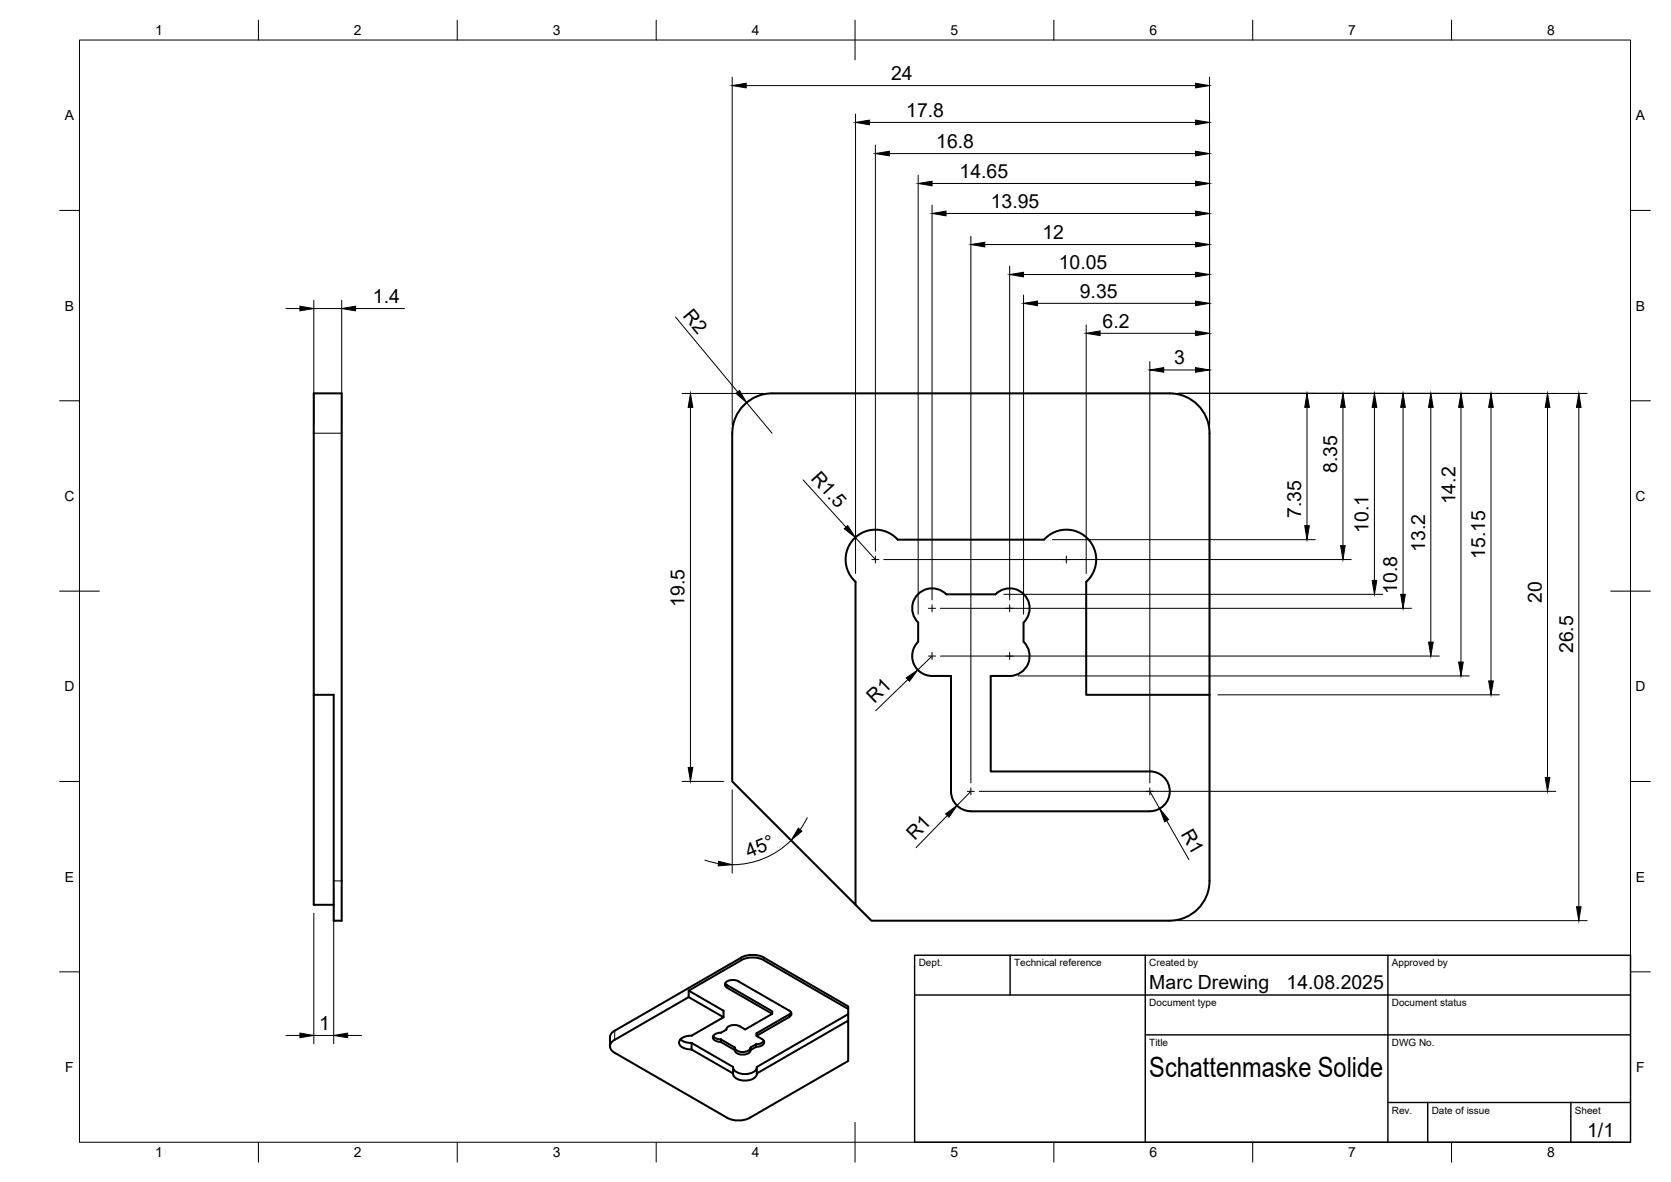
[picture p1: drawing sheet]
<svg xmlns="http://www.w3.org/2000/svg" width="420mm" height="297mm" viewBox="0 0 420 297" stroke-linecap="round" stroke-linejoin="round" font-family="sans-serif">
<!-- layer: Visible -->
<g fill="none" stroke="#000" stroke-width=".51">
<path d="M78.9 98.9h7v132.5h-2v-56.8h-5zM225.7 135.6h36.8M225.7 135.6a7.5 7.5 0 0 0-10.9-.3 7.5 7.5 0 0 0 .3 10.9v81.2l-31-31v-87.5a10 10 0 0 1 10-10h100a10 10 0 0 1 10 10v112.5M262.5 135.6a7.5 7.5 0 0 1 10.9-.3 7.5 7.5 0 0 1-.3 10.9v28.4h31M257.4 156.4v4.9M257.4 156.4a5 5 0 0 0 0-7.1 5 5 0 0 0-7.1 .1h-12.4a5 5 0 0 0-7.1-.1 5 5 0 0 0 .1 7.1v4.9a5 5 0 0 0-1.2 5.5 5 5 0 0 0 4.7 3.1h4.7v29M78.9 174.6v52.8h5M257.4 161.3a5 5 0 0 1 1.1 5.5 5 5 0 0 1-4.6 3.1h-4.8v24h40M239.1 198.9a5 5 0 0 0 5 5M289.1 193.9a5 5 0 0 1 5 5 5 5 0 0 1-5 5M244.1 203.9h45M304.1 221.4a10 10 0 0 1-10 10h-75l-4-4"/>
<path d="M154.5 259l-.7 .6-.4 1M173.2 248.9v1.7l-18.6 10.7a1.72 1.72 0 0 0-1.2 1.6 1.72 1.72 0 0 0 1.1 1.7l28.4 16.3a6.2 6.2 0 0 0 5.6 0l24.8-14.3v-10.1l-23 13.3M173.2 250.6l8.7 5-8 4.7M181.3 259.5a1.52 1.52 0 0 0-2 1.5l.8 .6 1.2 .2M182.3 247.1l.6 .5M182.6 258.7h.1M182.6 258.7l-1.3 .9M182.9 247.6l11.3 6.5v.7M186 257.9a2.72 2.72 0 0 0-3.3 .6l-.1 .2M186.4 241.3a6.3 6.3 0 0 1 5.7 0M186.4 241.3l-13.2 7.6 8.7 5.1v1.6M192 241.3l21.3 12.3v1.3l-23 13.2v1.7"/>
<path d="M198.4 254.9l-8.2 4.8v.6l1.4 .8a.97 .97 0 0 1 .5 1.1 .97 .97 0 0 1-1.1 .7l-.9 .2M198.4 254l-12.7-7.4a2.61 2.61 0 0 0-3.4 .6l.2 .7 .4 .3 11.3 6.6-6.8 3.9-1.4-.8M198.4 255.6l-8.2 4.7M198.4 253.9a.86 .86 0 0 1 .6 .9 .86 .86 0 0 1-.6 .8M198.9 254.4l-.5 .5M213.3 253.6v-.7l-21.2-12.3a6.3 6.3 0 0 0-5.7 0l-31.8 18.4M213.3 254.9v1.6M153.4 260.7v2.2M171.1 261.2l1.2 .7 1.6 .2M173.9 262.1l10.4 6v1.7M173.9 262.1v1.6l10.4 6.1M173.9 260.3a2.99 2.99 0 0 0-3.2 1.5 2.31 2.31 0 0 0 2.6 1.9h.6"/>
<path d="M179.3 260.4l.6 .5 1.4 .3M181.3 261.2l3.4 2v.7l-3.4-2zM184.3 268.3a3.1 3.1 0 0 0 3.7 1.6l.6-.1a2.17 2.17 0 0 0 1.7-1.5M184.3 269.7a2.59 2.59 0 0 0 3 1.9 2.59 2.59 0 0 0 3-1.9M184.7 263.9a2.23 2.23 0 0 0 3 1 1.22 1.22 0 0 0 1-1M184.7 263.2a2.22 2.22 0 0 0 3.2 1l.7-.6 .1-.4M188.7 263.2l1.4-.8v.7l-1.4 .8zM192.1 261.6l-.6 .5-1.4 .3"/>
</g>
<!-- layer: Visible Narrow -->
<path d="M78.9 108.9h7M83.9 221.4h2M154.6 259v2.3M182.9 247.6v.6M186.4 240.7v.6M192 240.7v.6M198.4 254.9v.7" fill="none" stroke="#000" stroke-width=".25"/>
<!-- layer: BORDER -->
<g fill="none" stroke="#000" stroke-width=".25">
<path d="M20 10.1h390v276.9h-390zM65 5.1v5M115 5.1v5M165 5.1v5M215 5.1v10M265 5.1v5M315 5.1v5M365 5.1v5M15 52.9h5M410 52.9h5M15 100.7h5M410 100.7h5"/>
<path d="M15 148.6h10M405 148.6h10M15 196.4h5M410 196.4h5M15 244.2h5M410 244.2h5M65 287v5M115 287v5M165 287v5M215 282.1v9.9M265 287v5M315 287v5"/>
<path d="M365 287v5"/>
</g>
<!-- layer: TITLEBLOCK -->
<path d="M230 240.1h180v46.9h-180zM230 250h180M254 240.1v9.9M288 240.1v46.9M349 240.1v46.9M288 260.1h122M349 277.1h61M359 277.1v9.9M395 277.1v9.9" fill="none" stroke="#000" stroke-width=".36"/>
<!-- layer: Smart Centers -->
<g fill="none" stroke="#000" stroke-width=".25">
<path d="M220.1 139.7v1.8M268.1 139.7v1.8M219.2 140.6h1.8M233.5 152.9h1.8M234.4 152v1.8M253 152.9h1.8M253.9 152v1.8M267.2 140.6h1.8M233.5 164.9h1.8M234.4 164v1.8M253 164.9h1.8M253.9 164v1.8"/>
<path d="M243.2 198.9h1.8M244.1 198v1.8M288.2 198.9h1.8M289.1 198v1.8"/>
</g>
<!-- layer: FD_Dimensions -->
<g fill="none" stroke="#000" stroke-width=".25">
<path d="M184.1 19.4v87.4M304.1 19.4v87.4M187.6 21.5h113M215.1 28.7v115.4M218.6 30.8h82M220.1 36.5v102M223.6 38.6h77M230.9 44v110.3M234.4 51.5v99.3M234.4 46.1h66.2M237.9 53.6h62.7M244.1 59.4v137.4"/>
<path d="M71.9 77.5h3.5M78.9 75.4v31.4M78.9 77.5h7M85.9 75.4v31.4M89.4 77.5h12.3M169.8 79.7l15.7 18.8M247.6 61.5h53M253.9 66.9v83.9M257.4 74.1v80.2M257.4 69h43.2M260.9 76.2h39.7M171.5 98.9h20.5"/>
<path d="M273.1 81.7v62.4M276.6 83.8h24M289.1 90.9v105.9M292.6 93h8M296.2 98.9h102.9M173.6 102.4v90.5M187.7 101.2l6.4 7.7M328.6 102.4v29.7M337.7 102.4v34.7M345.6 102.4v43.5M352.8 102.4v47M359.8 102.4v59"/>
<path d="M367.3 102.4v64M374.9 102.4v68.7M389.1 102.4v93M397 102.4v125.5M201.9 120.6l10.8 11.9M215.1 135.1l5 5.5M264.6 135.6h66.1M222.2 140.6h117.6M236.5 152.9h118.4M252.4 149.4h95.3M228.3 170.8l-8.1 7.8M234.4 164.9l-3.6 3.4"/>
<path d="M236.5 164.9h125.4M256 169.9h113.4M306.2 174.6h70.8M171.5 196.4h10.5M184.1 198.5v20.9M244.1 198.9l-3.5 3.5M246.2 198.9h145M289.1 198.9l2.5 4.3M177.2 216.1l3.4 .9M198.9 211.2a20.9 20.9 0 0 1-14.8 6.1M203 205.5l-1.8 3M238.2 204.9l-7.9 8.1"/>
<path d="M293.3 206.2l5.6 9.8M78.9 229.5v32.8M83.9 223.5v38.8M296.2 231.4h102.9M71.9 260.2h3.5M78.9 260.2h5M87.4 260.2h3.5"/>
</g>
<g fill="#000" stroke="#000" stroke-width=".25">
<path d="M184.1 21.5l3.5-.6v1.2zM215.1 30.8l3.5-.6v1.2zM220.1 38.6l3.5-.6v1.2zM300.6 20.9l3.5 .6-3.5 .6zM300.6 38l3.5 .6-3.5 .6zM300.6 30.2l3.5 .6-3.5 .6zM230.9 46.1l3.5-.6v1.2zM234.4 53.6l3.5-.5v1.1zM300.6 53.1l3.5 .5-3.5 .6zM300.6 45.5l3.5 .6-3.5 .6zM75.4 76.9l3.5 .6-3.5 .6zM85.9 77.5l3.5-.6v1.2z"/>
<path d="M244.1 61.5l3.5-.6v1.1zM253.9 69l3.5-.6v1.2zM257.4 76.2l3.5-.5v1.1zM300.6 75.7l3.5 .5-3.5 .6zM300.6 68.4l3.5 .6-3.5 .6zM300.6 60.9l3.5 .6-3.5 .5zM185 98.9l.9-.8 1.8 3.1zM273.1 83.8l3.5-.6v1.1zM289.1 93l3.5-.6v1.1zM300.6 83.2l3.5 .6-3.5 .5zM300.6 92.4l3.5 .6-3.5 .5zM173.6 98.9l.6 3.5h-1.2z"/>
<path d="M328.6 98.9l.6 3.5h-1.1zM337.7 98.9l.5 3.5h-1.1zM345.6 98.9l.6 3.5h-1.2zM352.8 98.9l.6 3.5h-1.2zM359.8 98.9l.6 3.5h-1.2zM367.3 98.9l.6 3.5h-1.1zM374.9 98.9l.6 3.5h-1.2zM389.1 98.9l.6 3.5h-1.2zM397 98.9l.6 3.5h-1.2zM212.3 132.9l.8-.8 2 3zM328.1 132.1h1.1l-.6 3.5zM337.1 137.1h1.1l-.5 3.5z"/>
<path d="M345 145.9h1.2l-.6 3.5zM352.2 149.4h1.2l-.6 3.5zM227.9 170.4l2.9-2.1-2.1 2.9zM359.2 161.4h1.2l-.6 3.5zM366.8 166.4h1.1l-.6 3.5zM374.3 171.1h1.2l-.6 3.5zM173 192.9h1.2l-.6 3.5zM388.5 195.4h1.2l-.6 3.5zM180.7 216.4l3.4 .9-3.5 .3zM200.7 208.1l.9 .8-2.7 2.3zM237.8 204.5l2.8-2.1-2 3zM291.6 203.2l2.2 2.8-1 .5z"/>
<path d="M396.4 227.9h1.2l-.6 3.5zM75.4 259.6l3.5 .6-3.5 .6zM83.9 260.2l3.5-.6v1.2z"/>
</g>
<text font-size="7" x="289" y="270.6">Schattenmaske Solide</text>
<g font-size="4.9">
<text x="224" y="20.1">24</text>
<text x="227.9" y="29.3">17.8</text>
<text x="235.4" y="37.1">16.8</text>
<text x="241.3" y="44.6">14.65</text>
<text x="249.1" y="52.2">13.95</text>
<text x="262.1" y="60.1">12</text>
<text x="266.2" y="67.5">10.05</text>
<text x="93.8" y="76.1">1.4</text>
<text x="271.5" y="74.8">9.35</text>
<text x="171.6" y="79.5" transform="rotate(50 171.6 79.5)">R2</text>
<text x="277.2" y="82.3">6.2</text>
<text x="295.3" y="91.5">3</text>
<text x="336.2" y="118.9" transform="rotate(-90 336.2 118.9)">8.35</text>
<text x="203.7" y="120.4" transform="rotate(48 203.7 120.4)">R1.5</text>
<text x="327.2" y="130.1" transform="rotate(-90 327.2 130.1)">7.35</text>
<text x="366" y="126.8" transform="rotate(-90 366 126.8)">14.2</text>
<text x="344.1" y="134" transform="rotate(-90 344.1 134)">10.1</text>
<text x="358.3" y="138.7" transform="rotate(-90 358.3 138.7)">13.2</text>
<text x="373.4" y="140.4" transform="rotate(-90 373.4 140.4)">15.15</text>
<text x="351.3" y="149.2" transform="rotate(-90 351.3 149.2)">10.8</text>
<text x="172.1" y="152.5" transform="rotate(-90 172.1 152.5)">19.5</text>
<text x="387.6" y="151.5" transform="rotate(-90 387.6 151.5)">20</text>
<text x="395.5" y="164.2" transform="rotate(-90 395.5 164.2)">26.5</text>
<text x="219.9" y="176.9" transform="rotate(-44 219.9 176.9)">R1</text>
<text x="296.8" y="209.5" transform="rotate(60 296.8 209.5)">R1</text>
<text x="188.3" y="215.7" transform="rotate(-23 188.3 215.7)">45°</text>
<text x="230" y="211.3" transform="rotate(-46 230 211.3)">R1</text>
<text x="289" y="248.5">Marc Drewing</text>
<text x="323.5" y="248.5">14.08.2025</text>
<text x="80.2" y="258.8">1</text>
<text x="399.1" y="285.7">1/1</text>
</g>
<g font-size="3.5">
<text x="39" y="8.8">1</text>
<text x="89" y="8.8">2</text>
<text x="139" y="8.8">3</text>
<text x="189" y="8.8">4</text>
<text x="239" y="8.8">5</text>
<text x="289" y="8.8">6</text>
<text x="339" y="8.8">7</text>
<text x="389" y="8.8">8</text>
<text x="16.3" y="30.2">A</text>
<text x="411.3" y="30.2">A</text>
<text x="16.3" y="78">B</text>
<text x="411.3" y="78">B</text>
<text x="16.2" y="125.9">C</text>
<text x="411.2" y="125.9">C</text>
<text x="16.2" y="173.7">D</text>
<text x="411.2" y="173.7">D</text>
<text x="16.3" y="221.6">E</text>
<text x="411.3" y="221.6">E</text>
<text x="16.4" y="269.4">F</text>
<text x="411.4" y="269.4">F</text>
<text x="39" y="290.8">1</text>
<text x="89" y="290.8">2</text>
<text x="139" y="290.8">3</text>
<text x="189" y="290.8">4</text>
<text x="239" y="290.8">5</text>
<text x="289" y="290.8">6</text>
<text x="339" y="290.8">7</text>
<text x="389" y="290.8">8</text>
</g>
<g font-size="2.5">
<text x="231" y="242.9">Dept.</text>
<text x="255" y="242.9">Technical reference</text>
<text x="289" y="242.9">Created by</text>
<text x="350" y="242.9">Approved by</text>
<text x="289" y="252.8">Document type</text>
<text x="350" y="252.8">Document status</text>
<text x="289" y="262.9">Title</text>
<text x="350" y="262.9">DWG No.</text>
<text x="350" y="279.9">Rev.</text>
<text x="360" y="279.9">Date of issue</text>
<text x="396" y="279.9">Sheet</text>
</g>
</svg>
